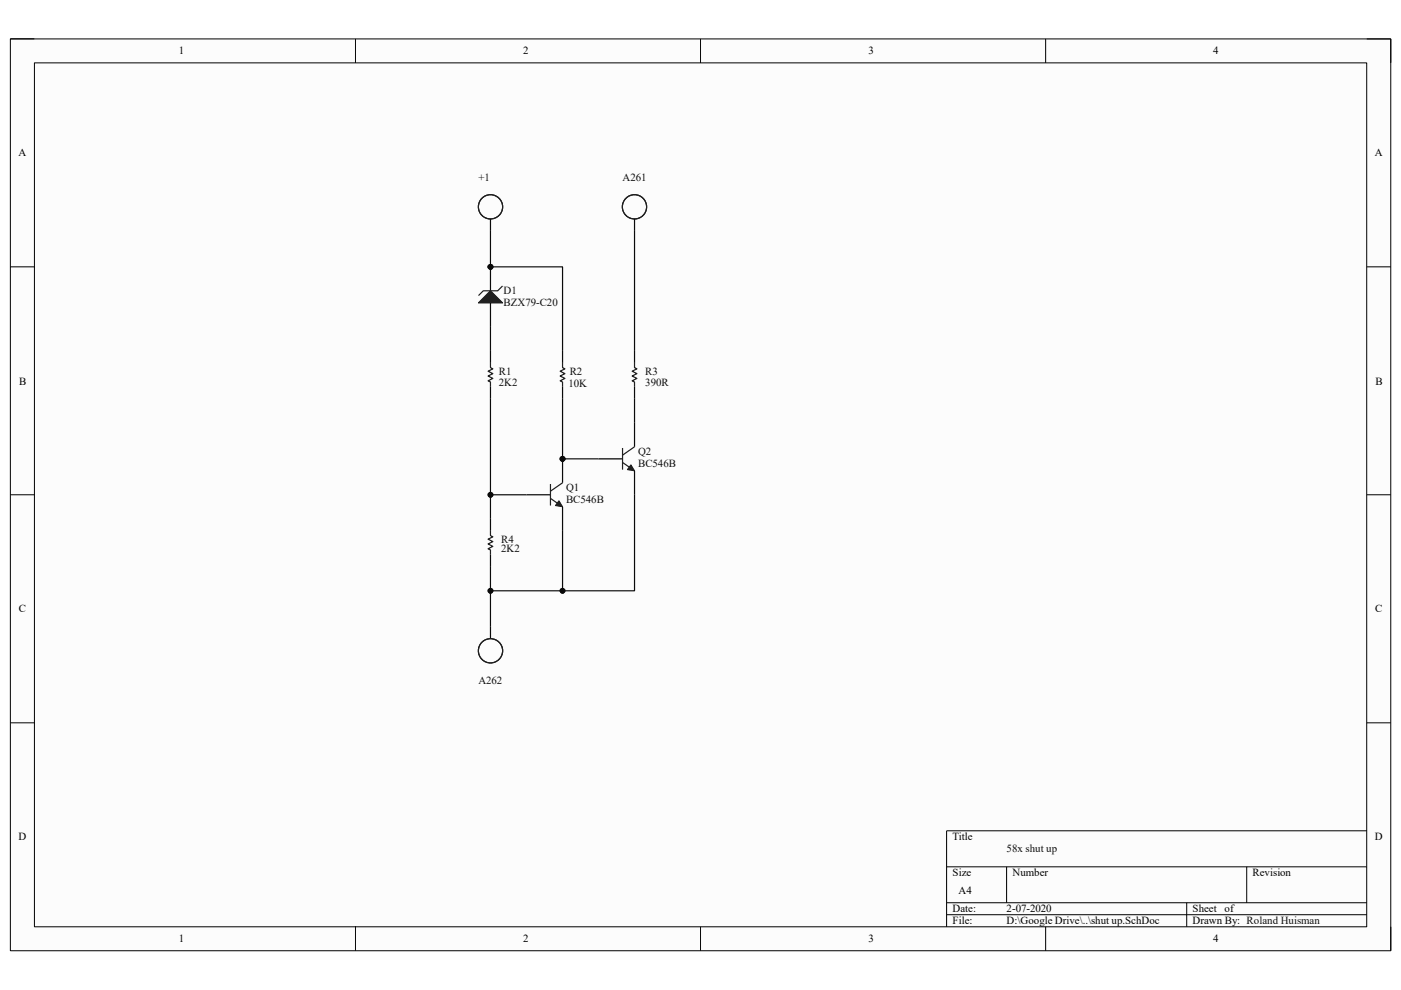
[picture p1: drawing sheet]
<svg xmlns="http://www.w3.org/2000/svg" width="297mm" height="210mm" viewBox="0 0 297 210" stroke-linecap="round" stroke-linejoin="round" font-family="sans-serif">
<path d="M2.2 8.3h292.7v193.4h-292.7z" fill="#fcfcfc"/>
<path d="M2.2 8.3h292.7v193.4h-292.7z" fill="none" stroke="#000" stroke-width=".21"/>
<path d="M7.3 13.3h282.5v183.3h-282.5z" fill="#fcfcfc"/>
<g fill="none" stroke="#000" stroke-width=".21">
<path d="M2.2 8.2h5.1M7.3 13.3h282.5v183.3h-282.5zM75.4 8.3v5M148.5 8.3v5M221.7 8.3v5M289.8 8.3h5.1v5M2.2 56.6h5.1M289.8 56.6h5.1M2.2 104.9h5.1M289.8 104.9h5.1M2.2 153.3h5.1M289.8 153.3h5.1"/>
<path d="M289.8 176.2h-89.1v20.4M75.4 196.6v5.1M148.5 196.6v5.1M200.7 183.9h89.1M200.7 191.5h89.1M200.7 194h89.1M213.4 183.9v7.6M221.7 196.6v5.1M251.6 191.5v5.1M264.3 183.9v7.6M294.9 196.6v5.1"/>
</g>
<path d="M104 74.4v2.6M119.3 74.4v2.6M134.5 74.4v2.6M104 82v2.6M119.3 82v2.6M134.5 82v2.6M104 110v2.6M104 117.7v2.5" fill="none" stroke="#000" stroke-width=".25"/>
<path d="M104 77v1l.5 .2-1 .5 1 .5-1 .6 1 .5-1 .5 .5 .2v1M119.3 77v1l.5 .2-1 .5 1 .5-1 .6 1 .5-1 .5 .5 .2v1M134.5 77v1l.5 .2-1 .5 1 .5-1 .6 1 .5-1 .5 .5 .2v1M104 112.6v1l.5 .3-1 .5 1 .5-1 .5 1 .5-1 .5 .5 .2v1.1" fill="none" stroke="#1c1c1c" stroke-width=".25"/>
<circle cx="104" cy="56.6" r=".51" fill="#0e0e0e"/>
<circle cx="104" cy="56.6" r=".51" fill="none" stroke="#0e0e0e" stroke-width=".21"/>
<path d="M104 56.6v5.1M104 64.2v5.1" fill="none" stroke="#000" stroke-width=".25"/>
<circle cx="104" cy="56.6" r=".51" fill="#0e0e0e"/>
<circle cx="104" cy="56.6" r=".51" fill="none" stroke="#0e0e0e" stroke-width=".21"/>
<path d="M104 61.7l2.5 2.5h-5.1z" fill="#1c1c1c"/>
<path d="M104 61.7l2.5 2.5h-5.1zM106.5 60.7l-1 1h-3l-1.1 1" fill="none" stroke="#1c1c1c" stroke-width=".25"/>
<path d="M104 49v7.6h15.3v17.8M104 69.3v5.1" fill="none" stroke="#0e0e0e" stroke-width=".25"/>
<circle cx="104" cy="56.6" r=".51" fill="#0e0e0e"/>
<circle cx="104" cy="56.6" r=".51" fill="none" stroke="#0e0e0e" stroke-width=".21"/>
<path d="M134.5 49v25.4M134.5 84.6v5.1M119.3 112.6v12.7" fill="none" stroke="#0e0e0e" stroke-width=".25"/>
<circle cx="119.3" cy="125.3" r=".51" fill="#0e0e0e"/>
<circle cx="119.3" cy="125.3" r=".51" fill="none" stroke="#0e0e0e" stroke-width=".21"/>
<path d="M104 125.3v7.6" fill="none" stroke="#0e0e0e" stroke-width=".25"/>
<circle cx="104" cy="125.3" r=".51" fill="#0e0e0e"/>
<circle cx="104" cy="125.3" r=".51" fill="none" stroke="#0e0e0e" stroke-width=".21"/>
<path d="M104 104.9h7.6" fill="none" stroke="#0e0e0e" stroke-width=".25"/>
<circle cx="104" cy="104.9" r=".51" fill="#0e0e0e"/>
<circle cx="104" cy="104.9" r=".51" fill="none" stroke="#0e0e0e" stroke-width=".21"/>
<path d="M119.3 84.6v12.7h7.6" fill="none" stroke="#0e0e0e" stroke-width=".25"/>
<circle cx="119.3" cy="97.3" r=".51" fill="#0e0e0e"/>
<circle cx="119.3" cy="97.3" r=".51" fill="none" stroke="#0e0e0e" stroke-width=".21"/>
<path d="M104 46.4v2.6M134.5 46.4v2.6M104 132.9v2.6" fill="none" stroke="#000" stroke-width=".25"/>
<g fill="none" stroke="#1c1c1c" stroke-width=".25">
<circle cx="104" cy="43.9" r="2.57"/>
<circle cx="134.5" cy="43.9" r="2.57"/>
<circle cx="104" cy="138" r="2.57"/>
</g>
<path d="M104 84.6v25.4" fill="none" stroke="#0e0e0e" stroke-width=".25"/>
<circle cx="104" cy="104.9" r=".51" fill="#0e0e0e"/>
<circle cx="104" cy="104.9" r=".51" fill="none" stroke="#0e0e0e" stroke-width=".21"/>
<circle cx="119.3" cy="97.3" r=".51" fill="#0e0e0e"/>
<circle cx="119.3" cy="97.3" r=".51" fill="none" stroke="#0e0e0e" stroke-width=".21"/>
<path d="M119.3 97.3v5.1" fill="none" stroke="#000" stroke-width=".25"/>
<circle cx="119.3" cy="97.3" r=".51" fill="#0e0e0e"/>
<circle cx="119.3" cy="97.3" r=".51" fill="none" stroke="#0e0e0e" stroke-width=".21"/>
<path d="M111.6 104.9h5.1M119.3 107.5v5.1" fill="none" stroke="#000" stroke-width=".25"/>
<path d="M116.7 105.7l2.6 1.8M116.7 102.7v4.5M119.3 102.4l-2.6 1.8" fill="none" stroke="#1c1c1c" stroke-width=".25"/>
<path d="M118.5 106.2l.8 1.3-1.6-.3z" fill="#1c1c1c"/>
<path d="M118.5 106.2l.8 1.3-1.6-.3z" fill="none" stroke="#1c1c1c" stroke-width=".21"/>
<path d="M134.5 104.9v20.4h-30.5v-5.1" fill="none" stroke="#0e0e0e" stroke-width=".25"/>
<circle cx="119.3" cy="125.3" r=".51" fill="#0e0e0e"/>
<circle cx="119.3" cy="125.3" r=".51" fill="none" stroke="#0e0e0e" stroke-width=".21"/>
<circle cx="104" cy="125.3" r=".51" fill="#0e0e0e"/>
<circle cx="104" cy="125.3" r=".51" fill="none" stroke="#0e0e0e" stroke-width=".21"/>
<path d="M126.9 97.3h5.1M134.5 89.7v5.1M134.5 99.9v5" fill="none" stroke="#000" stroke-width=".25"/>
<path d="M132 98.1l2.5 1.8M132 95v4.6M134.5 94.8l-2.5 1.7" fill="none" stroke="#1c1c1c" stroke-width=".25"/>
<path d="M133.8 98.6l.7 1.3-1.5-.3z" fill="#1c1c1c"/>
<path d="M133.8 98.6l.7 1.3-1.5-.3z" fill="none" stroke="#1c1c1c" stroke-width=".21"/>
<g font-size="2.3">
<text x="37.9" y="11.6">1</text>
<text x="110.9" y="11.6">2</text>
<text x="184.1" y="11.6">3</text>
<text x="257.2" y="11.6">4</text>
<text x="3.9" y="33.2">A</text>
<text x="291.5" y="33.2">A</text>
<text x="4" y="81.6">B</text>
<text x="291.6" y="81.6">B</text>
<text x="4" y="129.9">C</text>
<text x="291.6" y="129.9">C</text>
<text x="4" y="178.2">D</text>
<text x="202" y="178.2">Title</text>
<text x="291.5" y="178.2">D</text>
<text x="202" y="185.9">Size</text>
<text x="214.7" y="185.9">Number</text>
<text x="265.6" y="185.9">Revision</text>
<text x="203.2" y="189.7">A4</text>
<text x="202" y="193.5">Date:</text>
<text x="202" y="196.1">File:</text>
<text x="213.4" y="193.5">2-07-2020</text>
<text x="213.4" y="196.1">D:\Google Drive\..\shut up.SchDoc</text>
<text x="252.8" y="196.1">Drawn By: Roland Huisman</text>
<text x="252.9" y="193.5">Sheet</text>
<text x="259.6" y="193.5">of</text>
<text x="37.9" y="199.9">1</text>
<text x="110.9" y="199.9">2</text>
<text x="184.1" y="199.9">3</text>
<text x="257.2" y="199.9">4</text>
</g>
<g font-size="2.3" fill="#0e0e0e">
<text x="101.4" y="38.3">+1</text>
<text x="132" y="38.3">A261</text>
<text x="106.8" y="62.5">D1</text>
<text x="106.8" y="65">BZX79-C20</text>
<text x="105.8" y="81.8">2K2</text>
<text x="105.8" y="79.5">R1</text>
<text x="120.5" y="82.1">10K</text>
<text x="120.8" y="79.5">R2</text>
<text x="136.8" y="81.8">390R</text>
<text x="136.8" y="79.5">R3</text>
<text x="135.3" y="96.6">Q2</text>
<text x="135.3" y="99.1">BC546B</text>
<text x="120" y="104.2">Q1</text>
<text x="120" y="106.7">BC546B</text>
<text x="106.3" y="117.2">2K2</text>
<text x="106.3" y="115.1">R4</text>
<text x="101.4" y="145.2">A262</text>
<text x="213.4" y="180.8">58x shut up</text>
</g>
</svg>
